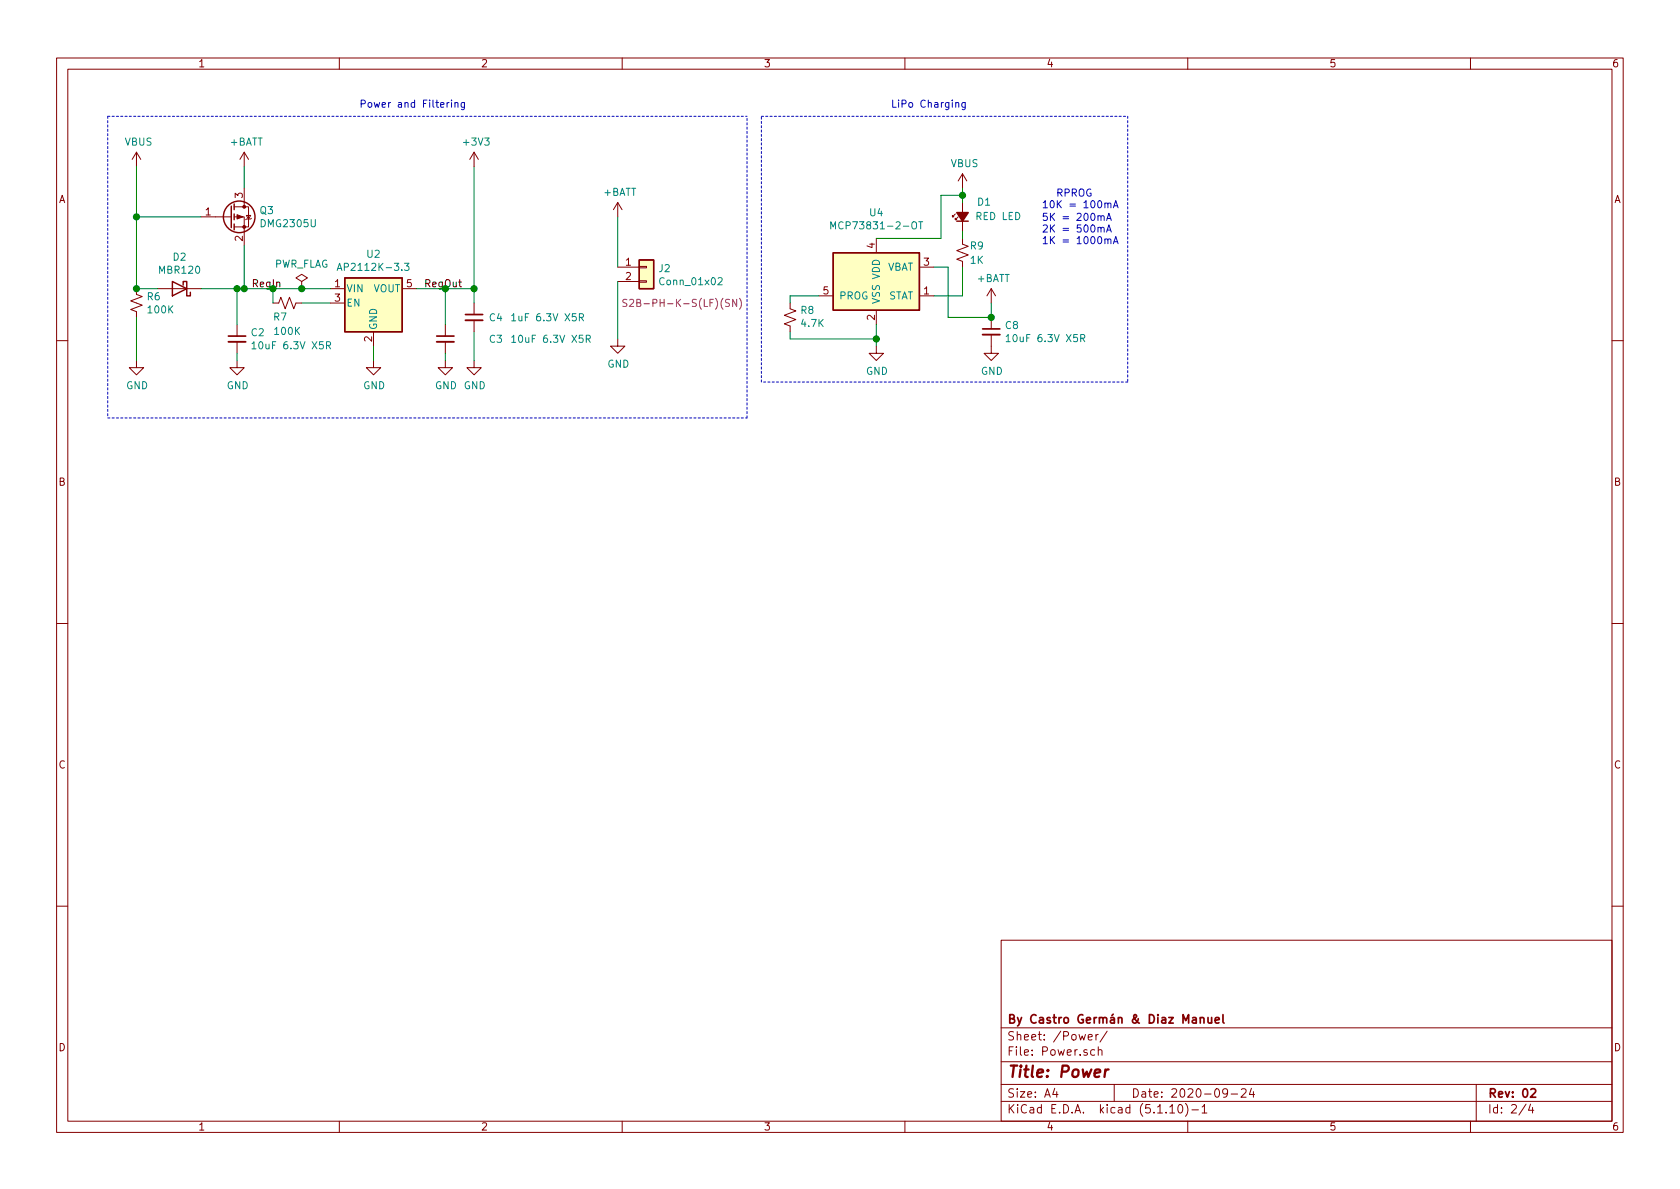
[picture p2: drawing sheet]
EESchema Schematic File Version 4
EELAYER 30 0
EELAYER END
$Descr A4 11693 8268
encoding utf-8
Sheet 2 4
Title "Power"
Date "2020-09-24"
Rev "02"
Comp "By Castro Germán & Diaz Manuel"
Comment1 ""
Comment2 ""
Comment3 ""
Comment4 ""
$EndDescr
$Comp
L Regulator_Linear:AP2112K-3.3 U2
U 1 1
P 2600 2100
F 0 "U2" H 2600 2442 50  0000 C CNN
F 1 "AP2112K-3.3" H 2600 2351 50  0000 C CNN
F 2 "Package_TO_SOT_SMD:SOT-23-5" H 2600 2425 50  0001 C CNN
F 3 "https://www.diodes.com/assets/Datasheets/AP2112.pdf" H 2600 2200 50  0001 C CNN
F 4 "AP2112K-3.3TRG1DICT-ND" H 2600 2100 50  0001 C CNN "*Digikey"
F 5 "AP2112K-3.3TRG1" H 2600 2100 50  0001 C CNN "*Arrow"
	1    2600 2100
	1    0    0    -1  
$EndComp
$Comp
L Device:R_Small_US R7
U 1 1
P 2000 2100
F 0 "R7" V 1900 2150 50  0000 C CNN
F 1 "100K" V 1800 2100 50  0000 C CNN
F 2 "Resistor_SMD:R_0603_1608Metric_Pad1.05x0.95mm_HandSolder" H 2000 2100 50  0001 C CNN
F 3 "https://static6.arrow.com/aropdfconversion/662263d61145c0a53f06cbe0deb101d367377ab5/rn73r.pdf" H 2000 2100 50  0001 C CNN
F 4 "CR0603-FX-1003ELF" H 2000 2100 50  0001 C CNN "*Digikey"
F 5 "RN73R1JTTD1003B50" H 2000 2100 50  0001 C CNN "*Arrow"
	1    2000 2100
	0    -1   -1   0   
$EndComp
$Comp
L Device:R_Small_US R6
U 1 1
P 950 2100
F 0 "R6" H 1018 2146 50  0000 L CNN
F 1 "100K" H 1018 2055 50  0000 L CNN
F 2 "Resistor_SMD:R_0603_1608Metric_Pad1.05x0.95mm_HandSolder" H 950 2100 50  0001 C CNN
F 3 "https://static6.arrow.com/aropdfconversion/662263d61145c0a53f06cbe0deb101d367377ab5/rn73r.pdf" H 950 2100 50  0001 C CNN
F 4 "CR0603-FX-1003ELF" H 950 2100 50  0001 C CNN "*Digikey"
F 5 "RN73R1JTTD1003B50" H 950 2100 50  0001 C CNN "*Arrow"
	1    950  2100
	1    0    0    -1  
$EndComp
$Comp
L Diode:MBR340 D2
U 1 1
P 1250 2000
F 0 "D2" H 1250 1783 50  0000 C CNN
F 1 "MBR120" H 1250 1874 50  0000 C CNN
F 2 "Diode_SMD:D_SOD-123F" H 1250 1825 50  0001 C CNN
F 3 "https://static6.arrow.com/aropdfconversion/e8003dfacd77d1ebac96075b6dca1073b845ce4e/mbr120vlsft1-d.pdf" H 1250 2000 50  0001 C CNN
F 4 "MBR120VLSFT3GOSTR-ND" H 1250 2000 50  0001 C CNN "*Digikey"
F 5 "MBR120VLSFT3G" H 1250 2000 50  0001 C CNN "*Arrow"
	1    1250 2000
	-1   0    0    1   
$EndComp
$Comp
L Transistor_FET:DMG2301L Q3
U 1 1
P 1600 1500
F 0 "Q3" H 1804 1546 50  0000 L CNN
F 1 "DMG2305U" H 1804 1455 50  0000 L CNN
F 2 "Package_TO_SOT_SMD:SOT-23" H 1800 1425 50  0001 L CIN
F 3 "https://static6.arrow.com/aropdfconversion/44c9eaa54d5f47022f33e83632b1728195293187/dmg2305ux.pdf" H 1600 1500 50  0001 L CNN
F 4 "DMP2045U-7DICT-ND" H 1600 1500 50  0001 C CNN "*Digikey"
F 5 "DMG2305UX-13" H 1600 1500 50  0001 C CNN "*Arrow"
	1    1600 1500
	1    0    0    -1  
$EndComp
$Comp
L Device:C_Small C2
U 1 1
P 1650 2350
F 0 "C2" H 1742 2396 50  0000 L CNN
F 1 "10uF 6.3V X5R" H 1742 2305 50  0000 L CNN
F 2 "Capacitor_SMD:C_1210_3225Metric_Pad1.42x2.65mm_HandSolder" H 1650 2350 50  0001 C CNN
F 3 "https://static6.arrow.com/aropdfconversion/f7a2596b5312288600ca127f041a86c0cac4c78c/grm188r60j106ke47.pdf" H 1650 2350 50  0001 C CNN
F 4 "12103C106KAT2A" H 1650 2350 50  0001 C CNN "*Digikey"
F 5 "GRM188R60J106KE47D" H 1650 2350 50  0001 C CNN "*Arrow"
	1    1650 2350
	1    0    0    -1  
$EndComp
Wire Wire Line
	2300 2000 2100 2000
Wire Wire Line
	1650 2250 1650 2000
Connection ~ 1650 2000
Wire Wire Line
	1650 2000 1400 2000
Wire Wire Line
	1900 2000 1900 2100
Connection ~ 1900 2000
Wire Wire Line
	1900 2000 1700 2000
Wire Wire Line
	2100 2100 2300 2100
Wire Wire Line
	1100 2000 950  2000
Wire Wire Line
	1400 1500 950  1500
Wire Wire Line
	950  1500 950  2000
Connection ~ 950  2000
Wire Wire Line
	1700 1700 1700 2000
Connection ~ 1700 2000
Wire Wire Line
	1700 2000 1650 2000
$Comp
L power:GND #PWR018
U 1 1
P 1650 2500
F 0 "#PWR018" H 1650 2250 50  0001 C CNN
F 1 "GND" H 1655 2327 50  0000 C CNN
F 2 "" H 1650 2500 50  0001 C CNN
F 3 "" H 1650 2500 50  0001 C CNN
	1    1650 2500
	1    0    0    -1  
$EndComp
$Comp
L power:VBUS #PWR016
U 1 1
P 950 1150
F 0 "#PWR016" H 950 1000 50  0001 C CNN
F 1 "VBUS" H 965 1323 50  0000 C CNN
F 2 "" H 950 1150 50  0001 C CNN
F 3 "" H 950 1150 50  0001 C CNN
	1    950  1150
	1    0    0    -1  
$EndComp
$Comp
L power:+BATT #PWR019
U 1 1
P 1700 1150
F 0 "#PWR019" H 1700 1000 50  0001 C CNN
F 1 "+BATT" H 1715 1323 50  0000 C CNN
F 2 "" H 1700 1150 50  0001 C CNN
F 3 "" H 1700 1150 50  0001 C CNN
	1    1700 1150
	1    0    0    -1  
$EndComp
$Comp
L power:GND #PWR017
U 1 1
P 950 2500
F 0 "#PWR017" H 950 2250 50  0001 C CNN
F 1 "GND" H 955 2327 50  0000 C CNN
F 2 "" H 950 2500 50  0001 C CNN
F 3 "" H 950 2500 50  0001 C CNN
	1    950  2500
	1    0    0    -1  
$EndComp
$Comp
L power:GND #PWR020
U 1 1
P 2600 2500
F 0 "#PWR020" H 2600 2250 50  0001 C CNN
F 1 "GND" H 2605 2327 50  0000 C CNN
F 2 "" H 2600 2500 50  0001 C CNN
F 3 "" H 2600 2500 50  0001 C CNN
	1    2600 2500
	1    0    0    -1  
$EndComp
$Comp
L Device:C_Small C3
U 1 1
P 3100 2350
F 0 "C3" H 3400 2350 50  0000 L CNN
F 1 "10uF 6.3V X5R" H 3550 2350 50  0000 L CNN
F 2 "Capacitor_SMD:C_1210_3225Metric_Pad1.42x2.65mm_HandSolder" H 3100 2350 50  0001 C CNN
F 3 "https://static6.arrow.com/aropdfconversion/f7a2596b5312288600ca127f041a86c0cac4c78c/grm188r60j106ke47.pdf" H 3100 2350 50  0001 C CNN
F 4 "12103C106KAT2A" H 3100 2350 50  0001 C CNN "*Digikey"
F 5 "GRM188R60J106KE47D" H 3100 2350 50  0001 C CNN "*Arrow"
	1    3100 2350
	1    0    0    -1  
$EndComp
$Comp
L Device:C_Small C4
U 1 1
P 3300 2200
F 0 "C4" H 3400 2200 50  0000 L CNN
F 1 "1uF 6.3V X5R" H 3550 2200 50  0000 L CNN
F 2 "Capacitor_SMD:C_0603_1608Metric_Pad1.05x0.95mm_HandSolder" H 3300 2200 50  0001 C CNN
F 3 "https://static6.arrow.com/aropdfconversion/586f74e29ae0954806622435cc27099724fa32d3/grm185r60j105ke26.pdf" H 3300 2200 50  0001 C CNN
F 4 "06033D105KAT2A" H 3300 2200 50  0001 C CNN "*Digikey"
F 5 "GRM185R60J105KE26D" H 3300 2200 50  0001 C CNN "*Arrow"
	1    3300 2200
	1    0    0    -1  
$EndComp
$Comp
L power:GND #PWR021
U 1 1
P 3100 2500
F 0 "#PWR021" H 3100 2250 50  0001 C CNN
F 1 "GND" H 3105 2327 50  0000 C CNN
F 2 "" H 3100 2500 50  0001 C CNN
F 3 "" H 3100 2500 50  0001 C CNN
	1    3100 2500
	1    0    0    -1  
$EndComp
$Comp
L power:GND #PWR023
U 1 1
P 3300 2500
F 0 "#PWR023" H 3300 2250 50  0001 C CNN
F 1 "GND" H 3305 2327 50  0000 C CNN
F 2 "" H 3300 2500 50  0001 C CNN
F 3 "" H 3300 2500 50  0001 C CNN
	1    3300 2500
	1    0    0    -1  
$EndComp
$Comp
L power:+3V3 #PWR022
U 1 1
P 3300 1150
F 0 "#PWR022" H 3300 1000 50  0001 C CNN
F 1 "+3V3" H 3315 1323 50  0000 C CNN
F 2 "" H 3300 1150 50  0001 C CNN
F 3 "" H 3300 1150 50  0001 C CNN
	1    3300 1150
	1    0    0    -1  
$EndComp
Wire Wire Line
	2900 2000 3100 2000
Wire Wire Line
	2600 2400 2600 2500
Wire Wire Line
	1650 2450 1650 2500
Wire Wire Line
	950  2200 950  2500
Wire Wire Line
	950  1150 950  1500
Connection ~ 950  1500
Wire Wire Line
	1700 1150 1700 1300
$Comp
L Connector_Generic:Conn_01x02 J2
U 1 1
P 4500 1850
F 0 "J2" H 4580 1842 50  0000 L CNN
F 1 "Conn_01x02" H 4580 1751 50  0000 L CNN
F 2 "Connector_JST:JST_PH_S2B-PH-K_1x02_P2.00mm_Horizontal" H 4500 1850 50  0001 C CNN
F 3 "http://www.jst-mfg.com/product/pdf/eng/ePH.pdf" H 4500 1850 50  0001 C CNN
F 4 "S2B-PH-K-S(LF)(SN)" H 4750 1600 50  0000 C CNN "*Digikey"
F 5 "S2B-PH-K-S(LF)(SN)" H 4500 1850 50  0001 C CNN "*Arrow"
	1    4500 1850
	1    0    0    -1  
$EndComp
$Comp
L power:+BATT #PWR024
U 1 1
P 4300 1500
F 0 "#PWR024" H 4300 1350 50  0001 C CNN
F 1 "+BATT" H 4315 1673 50  0000 C CNN
F 2 "" H 4300 1500 50  0001 C CNN
F 3 "" H 4300 1500 50  0001 C CNN
	1    4300 1500
	1    0    0    -1  
$EndComp
$Comp
L power:GND #PWR025
U 1 1
P 4300 2350
F 0 "#PWR025" H 4300 2100 50  0001 C CNN
F 1 "GND" H 4305 2177 50  0000 C CNN
F 2 "" H 4300 2350 50  0001 C CNN
F 3 "" H 4300 2350 50  0001 C CNN
	1    4300 2350
	1    0    0    -1  
$EndComp
Wire Wire Line
	4300 1500 4300 1850
Wire Wire Line
	4300 1950 4300 2350
$Comp
L Battery_Management:MCP73831-2-OT U4
U 1 1
P 6100 1950
F 0 "U4" H 6100 2431 50  0000 C CNN
F 1 "MCP73831-2-OT" H 6100 2340 50  0000 C CNN
F 2 "Package_TO_SOT_SMD:SOT-23-5" H 6150 1700 50  0001 L CIN
F 3 "http://ww1.microchip.com/downloads/en/DeviceDoc/20001984g.pdf" H 5950 1900 50  0001 C CNN
F 4 "MCP73831T-2ACI/OTCT-ND" H 6100 1950 50  0001 C CNN "*Digikey"
F 5 "MCP73831T-5ACI/OT" H 6100 1950 50  0001 C CNN "*Arrow"
	1    6100 1950
	1    0    0    -1  
$EndComp
$Comp
L Device:R_Small_US R9
U 1 1
P 6700 1750
F 0 "R9" H 6800 1800 50  0000 C CNN
F 1 "1K" H 6800 1700 50  0000 C CNN
F 2 "Resistor_SMD:R_0603_1608Metric_Pad1.05x0.95mm_HandSolder" H 6700 1750 50  0001 C CNN
F 3 "https://static6.arrow.com/aropdfconversion/bc77abbb940933dbec058fcb6d36cc6b880d3e09/rn73.pdf" H 6700 1750 50  0001 C CNN
F 4 "CR0603-FX-1001ELF" H 6700 1750 50  0001 C CNN "*Digikey"
F 5 "RN731JTTD1001B25" H 6700 1750 50  0001 C CNN "*Arrow"
	1    6700 1750
	1    0    0    -1  
$EndComp
$Comp
L Device:LED_Small_ALT D1
U 1 1
P 6700 1500
F 0 "D1" V 6800 1350 50  0000 C CNN
F 1 "RED LED" V 6700 1250 50  0000 C CNN
F 2 "LED_SMD:LED_0603_1608Metric_Pad1.05x0.95mm_HandSolder" V 6700 1500 50  0001 C CNN
F 3 "http://www.aopled.com/AOP_PDFs/L196L-UEC.pdf" V 6700 1500 50  0001 C CNN
F 4 "L196L-UEC" H 6700 1500 50  0001 C CNN "*Digikey"
F 5 "L196L-UEC-TR" H 6700 1500 50  0001 C CNN "*Arrow"
	1    6700 1500
	0    -1   -1   0   
$EndComp
$Comp
L power:VBUS #PWR027
U 1 1
P 6700 1300
F 0 "#PWR027" H 6700 1150 50  0001 C CNN
F 1 "VBUS" H 6715 1473 50  0000 C CNN
F 2 "" H 6700 1300 50  0001 C CNN
F 3 "" H 6700 1300 50  0001 C CNN
	1    6700 1300
	1    0    0    -1  
$EndComp
Wire Wire Line
	6700 2050 6500 2050
$Comp
L Device:R_Small_US R8
U 1 1
P 5500 2200
F 0 "R8" H 5432 2154 50  0000 R CNN
F 1 "4.7K" H 5432 2245 50  0000 R CNN
F 2 "Resistor_SMD:R_0603_1608Metric_Pad1.05x0.95mm_HandSolder" H 5500 2200 50  0001 C CNN
F 3 "https://static6.arrow.com/aropdfconversion/bc77abbb940933dbec058fcb6d36cc6b880d3e09/rn73.pdf" H 5500 2200 50  0001 C CNN
F 4 "CR0603-FX-4701ELF" H 5500 2200 50  0001 C CNN "*Digikey"
F 5 "RN731JTTD4701B25" H 5500 2200 50  0001 C CNN "*Arrow"
	1    5500 2200
	-1   0    0    1   
$EndComp
$Comp
L power:GND #PWR026
U 1 1
P 6100 2400
F 0 "#PWR026" H 6100 2150 50  0001 C CNN
F 1 "GND" H 6105 2227 50  0000 C CNN
F 2 "" H 6100 2400 50  0001 C CNN
F 3 "" H 6100 2400 50  0001 C CNN
	1    6100 2400
	1    0    0    -1  
$EndComp
$Comp
L Device:C_Small C8
U 1 1
P 6900 2300
F 0 "C8" H 6992 2346 50  0000 L CNN
F 1 "10uF 6.3V X5R" H 6992 2255 50  0000 L CNN
F 2 "Capacitor_SMD:C_1210_3225Metric_Pad1.42x2.65mm_HandSolder" H 6900 2300 50  0001 C CNN
F 3 "https://static6.arrow.com/aropdfconversion/f7a2596b5312288600ca127f041a86c0cac4c78c/grm188r60j106ke47.pdf" H 6900 2300 50  0001 C CNN
F 4 "12103C106KAT2A" H 6900 2300 50  0001 C CNN "*Digikey"
F 5 "GRM188R60J106KE47D" H 6900 2300 50  0001 C CNN "*Arrow"
	1    6900 2300
	1    0    0    -1  
$EndComp
$Comp
L power:GND #PWR029
U 1 1
P 6900 2400
F 0 "#PWR029" H 6900 2150 50  0001 C CNN
F 1 "GND" H 6905 2227 50  0000 C CNN
F 2 "" H 6900 2400 50  0001 C CNN
F 3 "" H 6900 2400 50  0001 C CNN
	1    6900 2400
	1    0    0    -1  
$EndComp
Wire Wire Line
	5700 2050 5500 2050
Wire Wire Line
	5500 2050 5500 2100
Wire Wire Line
	6100 2250 6100 2350
Wire Wire Line
	5500 2300 5500 2350
Wire Wire Line
	5500 2350 6100 2350
Connection ~ 6100 2350
Wire Wire Line
	6100 2350 6100 2400
Text Notes 7250 1450 0    50   ~ 0
10K = 100mA
Text Notes 7250 1700 0    50   ~ 0
5K = 200mA\n2K = 500mA\n1K = 1000mA\n
$Comp
L power:+BATT #PWR028
U 1 1
P 6900 2100
F 0 "#PWR028" H 6900 1950 50  0001 C CNN
F 1 "+BATT" H 6915 2273 50  0000 C CNN
F 2 "" H 6900 2100 50  0001 C CNN
F 3 "" H 6900 2100 50  0001 C CNN
	1    6900 2100
	1    0    0    -1  
$EndComp
Wire Wire Line
	6500 1850 6600 1850
Wire Wire Line
	6600 2200 6900 2200
Wire Wire Line
	6900 2100 6900 2200
Connection ~ 6900 2200
$Comp
L power:PWR_FLAG #FLG0101
U 1 1
P 2100 2000
F 0 "#FLG0101" H 2100 2075 50  0001 C CNN
F 1 "PWR_FLAG" H 2100 2173 50  0000 C CNN
F 2 "" H 2100 2000 50  0001 C CNN
F 3 "~" H 2100 2000 50  0001 C CNN
	1    2100 2000
	1    0    0    -1  
$EndComp
Connection ~ 2100 2000
Wire Wire Line
	2100 2000 1900 2000
Wire Notes Line
	750  800  750  2900
Wire Notes Line
	5200 2900 5200 800 
Wire Notes Line
	7850 800  7850 2650
Wire Notes Line
	7850 2650 5300 2650
Wire Notes Line
	5300 2650 5300 800 
Wire Notes Line
	5300 800  7850 800 
Text Notes 6200 750  0    50   ~ 0
LiPo Charging
Text Notes 2500 750  0    50   ~ 0
Power and Filtering\n
Wire Notes Line
	750  800  5200 800 
Wire Notes Line
	750  2900 5200 2900
Wire Wire Line
	6100 1650 6550 1650
Wire Wire Line
	6600 1850 6600 2200
Text Notes 7350 1450 0    50   ~ 0
RPROG\n\n
Wire Wire Line
	6700 2050 6700 1850
Wire Wire Line
	6700 1650 6700 1600
Wire Wire Line
	6700 1400 6700 1350
Wire Wire Line
	6550 1650 6550 1350
Wire Wire Line
	6550 1350 6700 1350
Connection ~ 6700 1350
Wire Wire Line
	6700 1300 6700 1350
Wire Wire Line
	3100 2000 3300 2000
Wire Wire Line
	3300 2000 3300 2100
Wire Wire Line
	3300 2300 3300 2500
Connection ~ 3100 2000
Wire Wire Line
	3100 2000 3100 2250
Wire Wire Line
	3100 2450 3100 2500
Wire Wire Line
	3300 1150 3300 2000
Connection ~ 3300 2000
Text Label 1750 2000 0    50   ~ 0
RegIn
Text Label 2950 2000 0    50   ~ 0
RegOut
$EndSCHEMATC
